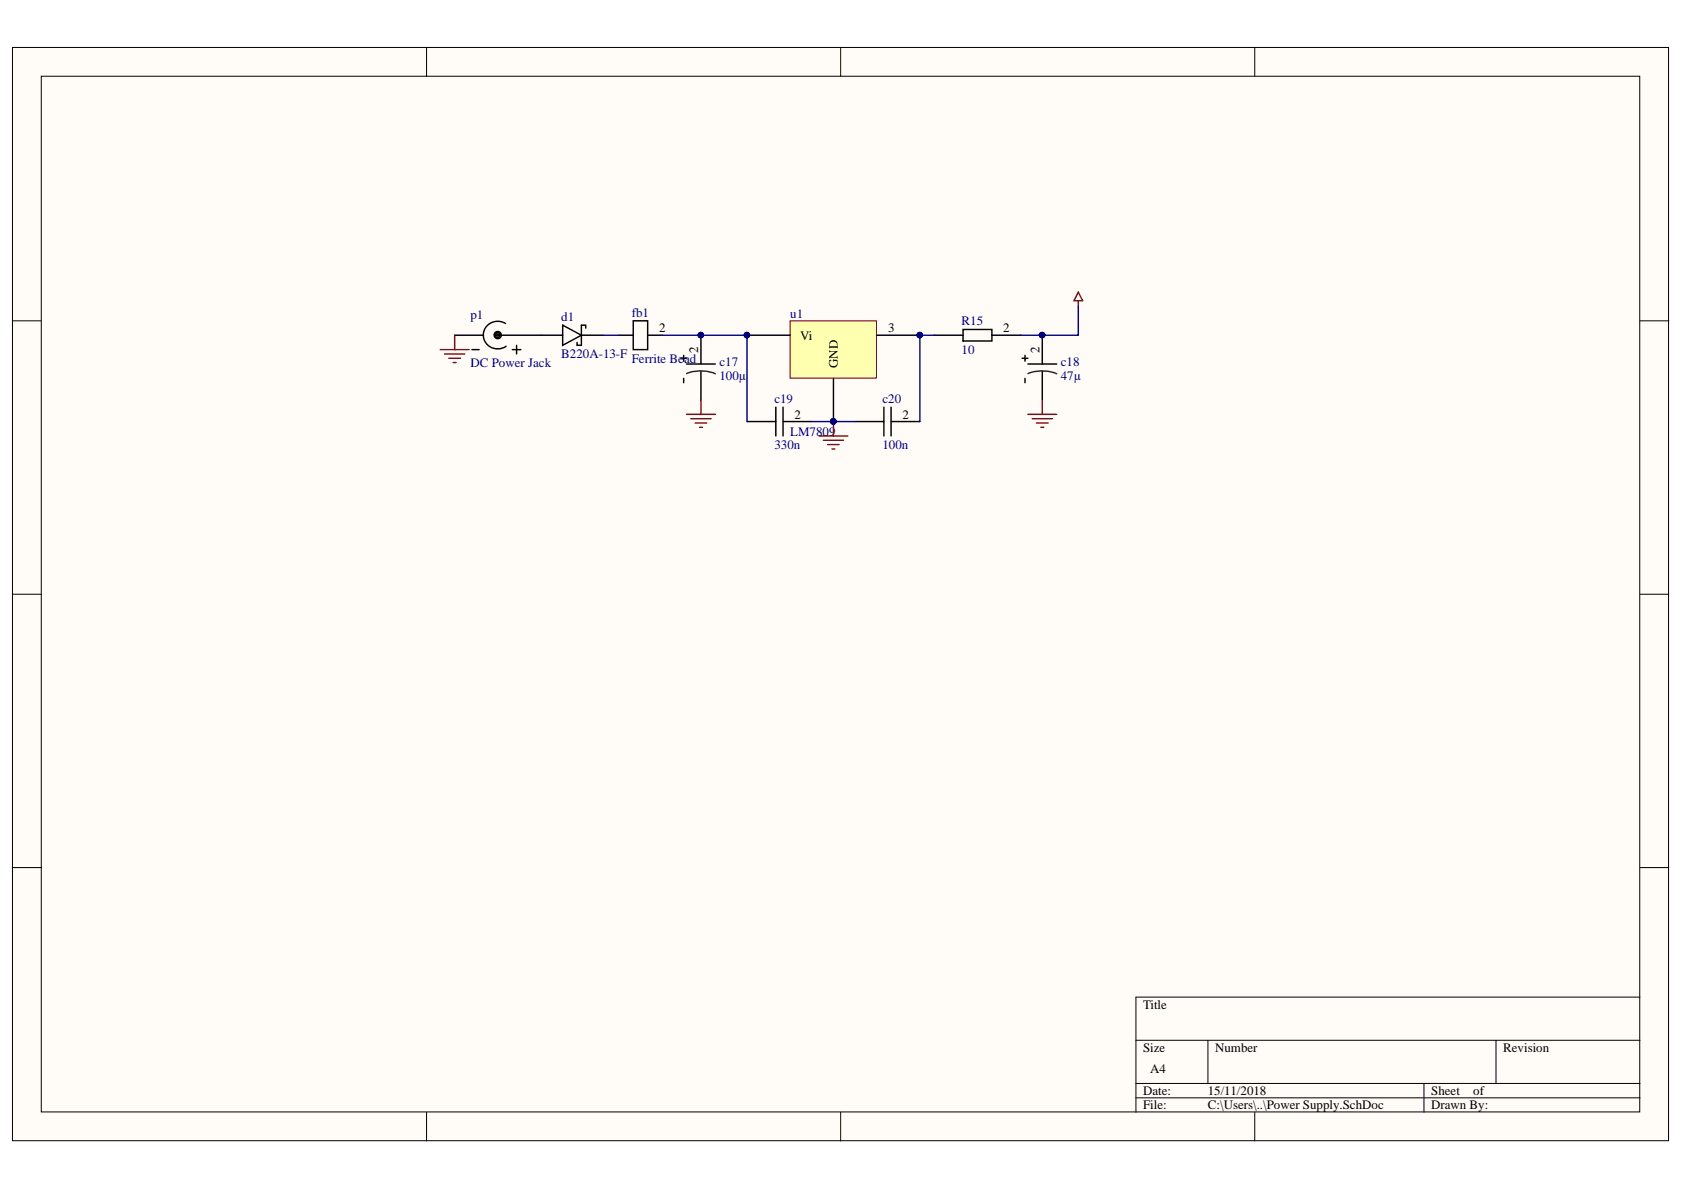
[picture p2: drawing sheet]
<svg xmlns="http://www.w3.org/2000/svg" width="297mm" height="210mm" viewBox="0 0 297 210" stroke-linecap="round" stroke-linejoin="round" font-family="sans-serif">
<g fill="#fffcf8" stroke="#000" stroke-width=".18">
<path d="M2.2 8.4h292.1v192.8h-292.1z"/>
<path d="M7.3 13.4h281.9v182.7h-281.9z"/>
</g>
<g fill="none" stroke="#000" stroke-width=".18">
<path d="M75.2 8.4v5M148.3 8.4v5M221.3 8.4v5M2.2 56.6h5.1M289.3 56.6h5.1M2.2 104.8h5.1M289.3 104.8h5.1M2.2 153h5.1M289.3 153h5.1M289.3 175.9h-88.9v20.3M75.2 196.2v5.1M148.3 196.2v5.1"/>
<path d="M200.4 183.5h88.9M200.4 191.1h88.9M200.4 193.6h88.9M213.1 183.5v7.6M221.3 196.2v5.1M251.2 191.1v5.1M263.9 183.5v7.6"/>
</g>
<path d="M139.4 56.6h15.2v10.1h-15.2z" fill="#ffffb0" stroke="#800000" stroke-width=".18"/>
<g fill="none" stroke="#000" stroke-width=".25">
<path d="M80.2 59.1h5.1M87.8 59.1h11.4M89.2 57.1a2.5 2.5 0 0 0-3.3 .4 2.5 2.5 0 0 0 0 3.3 2.5 2.5 0 0 0 3.4 .3M99.2 57.4l3.4 1.7-3.4 1.8zM102.6 59.1h3.8M103.3 57.9v-.5h-.7v3.5h-.8v-.5M109.2 59.1h2.5M111.7 56.6h2.5v5.1h-2.5zM114.2 59.1h2.6M131.8 59.1h7.6M154.6 59.1h7.7M164.8 59.1h5.1"/>
<path d="M169.9 58.1h5.1v2h-5.1zM175 59.1h5M83.2 61.7h1.3M90.4 61.7h1.5M91.1 60.9v1.5M120.1 63.2h1M120.6 62.7v1M120.6 66.7v.8M123.6 65.5v5.1M131.8 74.4h5M136.8 71.8v5.1M138.1 74.4h5.1"/>
<path d="M138.1 71.8v5.1M150.8 74.4h5.1M155.9 71.8v5.1M157.2 74.4h5.1M157.2 71.8v5.1M180.3 63.2h1M180.8 62.7v1M180.8 66.7v.8M183.8 65.5v5.1"/>
<circle cx="87.8" cy="59.1" r=".18"/>
<circle cx="87.8" cy="59.1" r=".43"/>
<circle cx="87.8" cy="59.1" r=".63"/>
</g>
<g fill="#000080" stroke="#000080" stroke-width=".18">
<circle cx="131.7" cy="59.1" r=".48"/>
<circle cx="162.2" cy="59.1" r=".48"/>
</g>
<g fill="none" stroke="#800000" stroke-width=".25">
<path d="M80.2 59.1v2.6M190.2 51.5l.8 1.5h-1.6zM190.2 53v1.1M77.7 61.7h5M78.4 62.4h3.6M79.2 63.2h2M79.9 64h.5M121.1 73.1h5.1M121.9 73.9h3.5M122.6 74.6h2.1M123.4 75.4h.5M123.6 70.6v2.5"/>
<path d="M144.5 76.9h5.1M145.2 77.7h3.6M146 78.4h2M146.8 79.2h.5M147 74.4v2.5M181.3 73.1h5.1M182.1 73.9h3.5M182.8 74.6h2.1M183.6 75.4h.5M183.8 70.6v2.5"/>
</g>
<path d="M121.1 65.9a6.8 6.8 0 0 1 5.1 0M181.3 65.9a6.7 6.7 0 0 1 5.1 0" fill="none" stroke="#172721" stroke-width=".25"/>
<path d="M106.4 59.1h2.8M116.8 59.1h15v15.3M164.8 59.1h-2.5v15.3M190.2 54.1v5h-10.2M147 74.4h3.8" fill="none" stroke="#000080" stroke-width=".25"/>
<text font-size="8.5" fill="#000080" x="146.1" y="72.2">PIu102</text>
<g font-size="6" fill="#000080">
<text x="122.8" y="62.7">PIc1702</text>
<text x="183.1" y="62.7">PIc1802</text>
</g>
<g font-size="2.3" fill="#000080">
<text x="83" y="56.2">p1</text>
<text x="99" y="56.6">d1</text>
<text x="111.4" y="55.9">fb1</text>
<text x="139.4" y="56.1">u1</text>
<text x="169.6" y="57.4">R15</text>
<text x="83" y="64.7">DC Power Jack</text>
<text x="99" y="63.2">B220A-13-F</text>
<text x="111.4" y="64">Ferrite Bead</text>
<text x="126.9" y="64.5">c17</text>
<text x="169.6" y="62.4">10</text>
<text x="187.1" y="64.5">c18</text>
<text x="126.9" y="67">100µ</text>
<text x="136.6" y="71.1">c19</text>
<text x="155.7" y="71.1">c20</text>
<text x="187.1" y="67">47µ</text>
<text x="139.4" y="76.9">LM7809</text>
<text x="136.6" y="79.2">330n</text>
<text x="155.7" y="79.2">100n</text>
</g>
<g font-size="2.3">
<text x="116.3" y="58.6">2</text>
<text x="141.2" y="59.9">Vi</text>
<text x="156.7" y="58.6">3</text>
<text x="177" y="58.6">2</text>
<text x="123.2" y="62.2" transform="rotate(-90 123.2 62.2)">2</text>
<text x="147.8" y="65" transform="rotate(-90 147.8 65)">GND</text>
<text x="183.4" y="62.2" transform="rotate(-90 183.4 62.2)">2</text>
<text x="140.1" y="73.8">2</text>
<text x="159.2" y="73.8">2</text>
<text x="201.6" y="177.9">Title</text>
<text x="201.6" y="185.5">Size</text>
<text x="214.3" y="185.5">Number</text>
<text x="265.2" y="185.5">Revision</text>
<text x="202.9" y="189.4">A4</text>
<text x="201.6" y="193.2">Date:</text>
<text x="201.6" y="195.7">File:</text>
<text x="213.1" y="193.2">15/11/2018</text>
<text x="213.1" y="195.7">C:\Users\..\Power Supply.SchDoc</text>
<text x="252.4" y="193.2">Sheet</text>
<text x="252.4" y="195.7">Drawn By:</text>
<text x="259.9" y="193.2">of</text>
</g>
</svg>
